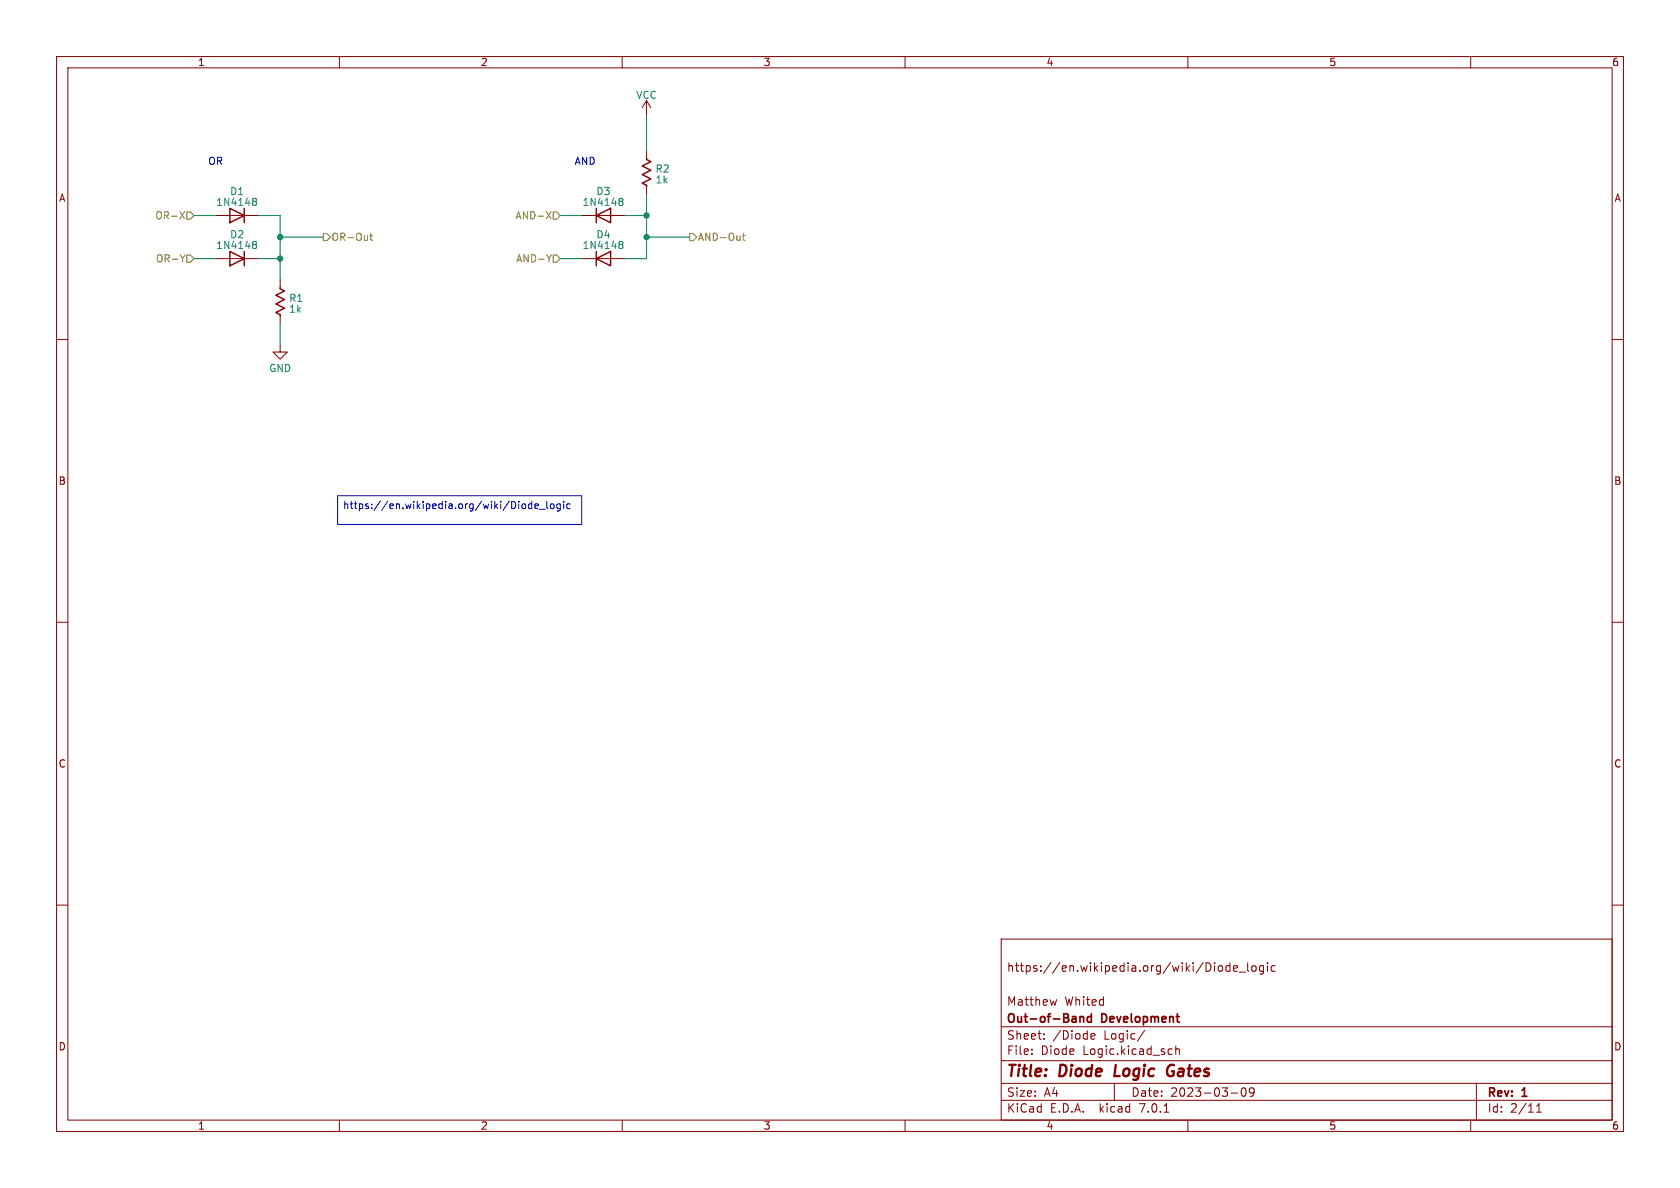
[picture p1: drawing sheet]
<svg xmlns="http://www.w3.org/2000/svg" width="297mm" height="210mm" viewBox="0 0 297 210" stroke-linecap="round" stroke-linejoin="round" font-family="sans-serif">
<g fill="none" stroke="#840000" stroke-width=".18">
<path d="M10 10h277v190h-277zM12 12h273v186h-273zM60 10v2M110 10v2M114.3 17.8l-.8 1.3M114.3 17.8v2.5M114.3 17.8l.8 1.3M160 10v2M210 10v2M260 10v2M38.1 38.1h7.6M102.9 38.1h7.6"/>
<path d="M114.3 26.7v1.2M114.3 33v1.3M10 60h2M38.1 45.7h7.6M49.5 49.5v1.3M49.5 55.9v1.3M102.9 45.7h7.6M285 60h2M49.5 61v1.2h1.3l-1.3 1.3-1.2-1.3h1.2M10 110h2M285 110h2M10 160h2"/>
<path d="M285 160h2M177 166h108v32h-108zM186.8 176.7l-.3 1M215.5 170.8l.4-.1 .2 .3v.6l-.2 .1-.4-.1M217.4 170.8l-.4-.1-.3 .3v.4l.2 .2h.5M217.4 170.2v1.5M218.1 171.2l.7-.1-.1-.3-.4-.1-.2 .2v.7h.6M219.1 171.8h1.1M220.6 170.2v1.3l.2 .2M221.4 170.8l.2-.1 .4 .1 .1 .6-.2 .2-.3 .1-.2-.1zM223.4 170.8l-.5-.1-.3 .3v.4l.2 .2h.6M223.4 170.7v1.2l-.3 .3-.4-.1"/>
<path d="M224.1 170.2v.1M224.1 170.7v1M225.4 170.8l-.4-.1-.3 .3v.4l.2 .2h.5M60 198v2M110 198v2M160 198v2M177 194.5h108M177 191.5h108M177 187.5h108M177 181.5h108M182.4 186.3v.1M182.4 185.5v.1"/>
<path d="M184.6 183.6v.1M184.6 182.8v.1M192.9 183.2l.7-.1-.1-.3-.4-.1-.2 .2v.7h.6M197 191.5v3M202.4 182.1l-1.3 2M205.8 196.6h.8M206.8 185.4l.4 .1M207.2 186.3l-.4 .1M207.9 185.5l.2-.1 .3 .1 .1 .9M207.9 184.9v1.5M210 198v2M217.6 193.2h1.2"/>
<path d="M219.6 192.4l.2-.1a.81 .81 0 0 1 .6 .6 .81 .81 0 0 1-.3 .8l-.2 .1a.81 .81 0 0 1-.6-.6 .81 .81 0 0 1 .3-.8zM221.7 192.9l-.3 .3h-.4l-.1-.3 .1-.5 .4-.1 .2 .1a.99 .99 0 0 1-.3 1.4h-.3M260 198v2M261 191.5v6.5M271.6 196.6h.9M271.6 195.5l.5-.4v1.5"/>
</g>
<path d="M207.1 188.2a1.2 1.2 0 0 0-.5 1.9l.4 .1" fill="none" stroke="#840000" stroke-width=".4"/>
<path d="M190.9 179.7v1M190.9 179.8l.2-.1 .4 .1 .1 .9M192.9 179.8l-.4-.1-.3 .3v.4l.2 .2h.5M192.9 179.2v1.5" fill="none" stroke="#840000" stroke-width=".3"/>
<path d="M40.6 36.8l2.6 1.3-2.6 1.3zM43.2 36.8v2.6M105.4 38.1l2.5-1.3v2.6zM105.4 36.8v2.6M114.3 27.9v.3l.8 .4-1.6 .7 1.6 .8-1.6 .8 1.6 .7-1.6 .8 .8 .4v.2M40.6 44.5l2.6 1.2-2.6 1.3zM43.2 44.5v2.5M49.5 50.8v.3l.8 .3-1.5 .8 1.5 .8-1.5 .7 1.5 .8-1.5 .7 .7 .4v.3M105.4 45.7l2.5-1.2v2.5zM105.4 44.5v2.5" fill="none" stroke="#840000" stroke-width=".25"/>
<path d="M44.9 35.1h.3l.2 .2-.3 .3M44.9 35.6h.2M45.1 35.6l.3 .2v.3l-.3 .2h-.2M109.6 35.1h.4l.1 .2-.2 .3M109.6 35.6h.3M109.9 35.6l.2 .2v.3l-.2 .2h-.3M44.9 42.7h.3l.2 .2-.3 .3M44.9 43.2h.2M45.1 43.2l.3 .3v.2l-.3 .2h-.2M109.6 42.7h.4l.1 .2-.2 .3M109.6 43.2h.3M109.9 43.2l.2 .3v.2l-.1 .2h-.4" fill="none" stroke="#008484" stroke-width=".18"/>
<g fill="none" stroke="#848400" stroke-width=".18">
<path d="M31.8 37.4l.8 1.3M32.6 37.4l-.8 1.3M33 37.5h.7l.6 .6-.6 .6h-.7zM96.6 37.4l.8 1.3M97.4 37.4l-.8 1.3M97.8 37.5h.6l.7 .6-.7 .6h-.6zM32.7 45l-.4 .7M33 45.1h.7l.6 .6-.6 .7h-.7zM57.1 41.3h.7l.6 .6-.6 .6h-.7zM65.4 41.7h.5M65.6 41.2v1.1l.3 .2M97.5 45l-.4 .7"/>
<path d="M97.8 45.1h.6l.7 .6-.7 .7h-.6zM121.9 41.3h.7l.6 .6-.6 .6h-.7zM131.2 41.7h.5M131.4 41.2v1.1l.3 .2"/>
</g>
<g fill="none" stroke="#0000c2" stroke-width=".18">
<path d="M59.7 87.6h43.2v5.1h-43.2zM92.4 89.1h.3l.2 .2v.5l-.2 .1h-.3M94 89.1h-.3l-.3 .2 .1 .6h.5M94 88.6v1.3M94.6 89.5l.6-.1-.1-.3h-.3l-.2 .1v.7h.5M95.4 90h1M96.7 88.6v1.1l.2 .2M97.4 89.2l.1-.1 .4 .1 .1 .5-.2 .2h-.3l-.1-.1zM99 89.1h-.3l-.3 .2 .2 .6h.4M99 89.1v1l-.2 .2h-.3M99.6 88.6v.2M99.6 89.1v.8"/>
<path d="M100.8 89.1h-.4l-.2 .2 .1 .6h.5"/>
</g>
<path d="M34.3 38.1h3.8M45.7 38.1h3.8v11.4M99.1 38.1h3.8M110.5 38.1h3.8M114.3 20.3v6.4M114.3 34.3v11.4h-3.8M34.3 45.7h3.8M45.7 45.7h3.8M49.5 41.9h7.6M49.5 57.2v3.8M99.1 45.7h3.8M114.3 41.9h7.6" fill="none" stroke="#008400" stroke-width=".18"/>
<g fill="#008400" stroke="#008400" stroke-width=".18">
<circle cx="114.3" cy="41.9" r=".46"/>
<circle cx="49.5" cy="41.9" r=".46"/>
<circle cx="49.5" cy="45.7" r=".46"/>
<circle cx="114.3" cy="38.1" r=".46"/>
</g>
<g font-size="2.8" fill="#840000">
<text x="178" y="190.8">Title:</text>
<text x="187.4" y="190.8">Diode</text>
<text x="197.7" y="190.8">Logic</text>
<text x="207.6" y="190.8">Gates</text>
</g>
<g font-size="2.1" fill="#840000">
<text x="178" y="171.9">https://en.wikipedia.org/wiki/Diode_logic</text>
<text x="178" y="177.9">Matthew</text>
<text x="188.2" y="177.9">Whited</text>
<text x="178" y="183.9">Sheet:</text>
<text x="178" y="181.1">Out-of-Band</text>
<text x="186.2" y="183.9">/Diode</text>
<text x="194.9" y="181.1">Development</text>
<text x="195.2" y="183.9">Logic/</text>
<text x="178" y="186.6">File:</text>
<text x="184" y="186.6">Diode</text>
<text x="191.4" y="186.6">Logic.kicad_sch</text>
<text x="178" y="196.8">KiCad</text>
<text x="178" y="194">Size:</text>
<text x="184.6" y="194">A4</text>
<text x="185.7" y="196.8">E.D.A.</text>
<text x="194.4" y="196.8">kicad</text>
<text x="200" y="194">Date:</text>
<text x="201.5" y="196.8">7.0.1</text>
<text x="206.9" y="194">2023-03-09</text>
<text x="263" y="194.2">Rev:</text>
<text x="263" y="196.8">Id:</text>
<text x="267" y="196.8">2/11</text>
<text x="269.2" y="194.2">1</text>
</g>
<g font-size="1.8" fill="#840000">
<text x="35" y="11.8">1</text>
<text x="85" y="11.8">2</text>
<text x="135" y="11.8">3</text>
<text x="185" y="11.8">4</text>
<text x="235" y="11.8">5</text>
<text x="285" y="11.8">6</text>
<text x="10.4" y="35.8">A</text>
<text x="285.4" y="35.8">A</text>
<text x="10.3" y="85.8">B</text>
<text x="285.3" y="85.8">B</text>
<text x="10.3" y="135.8">C</text>
<text x="285.3" y="135.8">C</text>
<text x="10.3" y="185.8">D</text>
<text x="285.3" y="185.8">D</text>
<text x="35" y="199.8">1</text>
<text x="85" y="199.8">2</text>
<text x="135" y="199.8">3</text>
<text x="185" y="199.8">4</text>
<text x="235" y="199.8">5</text>
<text x="285" y="199.8">6</text>
</g>
<g font-size="1.8" fill="#008484">
<text x="112.4" y="17.6">VCC</text>
<text x="40.6" y="34.6">D1</text>
<text x="105.4" y="34.6">D3</text>
<text x="115.8" y="30.7">R2</text>
<text x="115.8" y="32.6">1k</text>
<text x="38.2" y="36.6">1N4148</text>
<text x="102.9" y="36.6">1N4148</text>
<text x="38.2" y="44.2">1N4148</text>
<text x="40.6" y="42.3">D2</text>
<text x="102.9" y="44.2">1N4148</text>
<text x="105.4" y="42.3">D4</text>
<text x="51.1" y="53.5">R1</text>
<text x="51.1" y="55.4">1k</text>
<text x="47.5" y="65.9">GND</text>
</g>
<g font-size="1.8" fill="#0000c2">
<text x="36.8" y="29.2">OR</text>
<text x="101.6" y="29.2">AND</text>
<text x="60.6" y="90.2">https://en.wikipedia.org/wiki/Diode_logic</text>
</g>
<g font-size="1.8" fill="#848400">
<text x="27.3" y="38.9">OR-X</text>
<text x="91" y="38.9">AND-X</text>
<text x="27.4" y="46.5">OR-Y</text>
<text x="58.6" y="42.7">OR-Out</text>
<text x="91.1" y="46.5">AND-Y</text>
<text x="123.4" y="42.7">AND-Out</text>
</g>
</svg>
